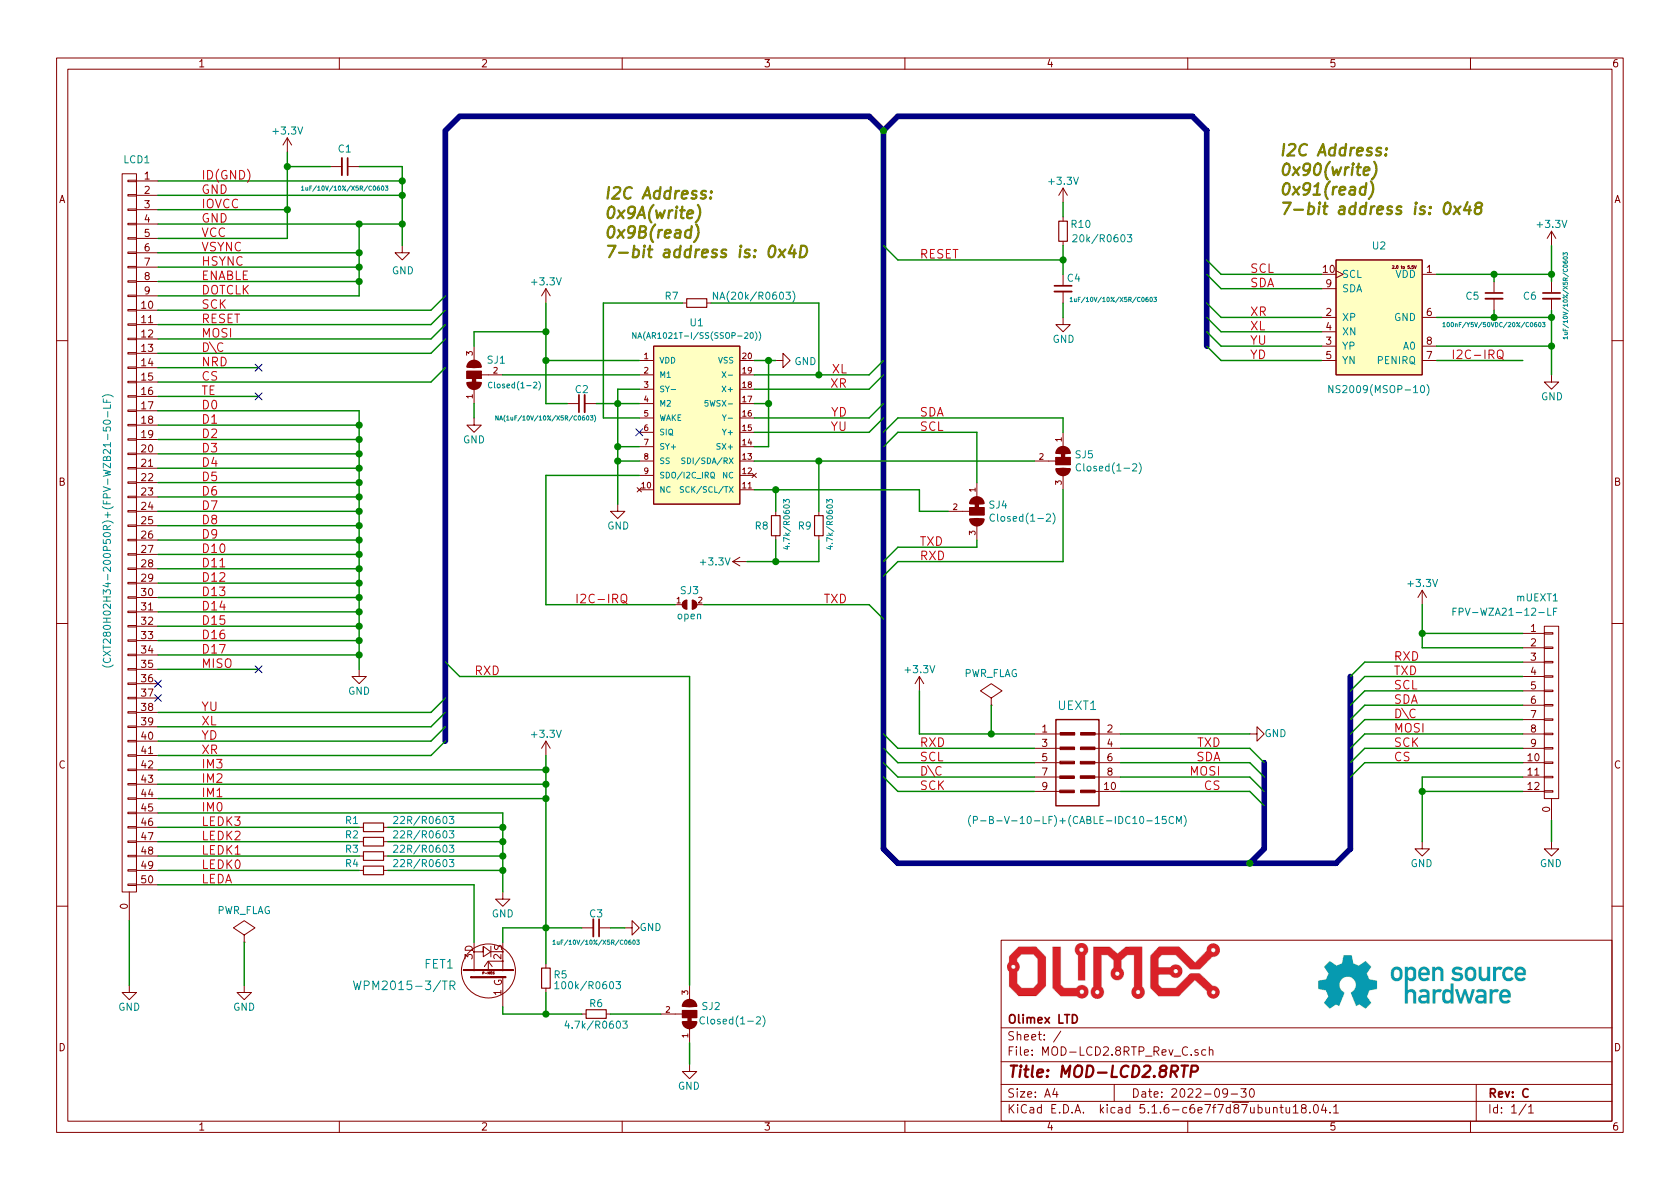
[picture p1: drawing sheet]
EESchema Schematic File Version 4
EELAYER 30 0
EELAYER END
$Descr A4 11693 8268
encoding utf-8
Sheet 1 1
Title "MOD-LCD2.8RTP"
Date "2022-09-30"
Rev "C"
Comp "Olimex LTD"
Comment1 ""
Comment2 ""
Comment3 ""
Comment4 ""
$EndDescr
Wire Wire Line
	1100 1250 2800 1250
Wire Wire Line
	2800 1350 1100 1350
Wire Wire Line
	2000 1450 1100 1450
Wire Wire Line
	1100 1550 2500 1550
Wire Wire Line
	2000 1650 1100 1650
Wire Wire Line
	1100 2450 3000 2450
Wire Wire Line
	1100 2550 1800 2550
Wire Wire Line
	1100 2650 3000 2650
Wire Wire Line
	1100 2750 1800 2750
Wire Wire Line
	1100 2850 2500 2850
Wire Wire Line
	1100 2950 2500 2950
Wire Wire Line
	1100 3050 2500 3050
Wire Wire Line
	1100 3150 2500 3150
Wire Wire Line
	1100 3250 2500 3250
Wire Wire Line
	1100 3350 2500 3350
Wire Wire Line
	1100 3450 2500 3450
Wire Wire Line
	1100 3550 2500 3550
Wire Wire Line
	1100 3650 2500 3650
Wire Wire Line
	1100 3750 2500 3750
Wire Wire Line
	1100 3850 2500 3850
Wire Wire Line
	1100 3950 2500 3950
Wire Wire Line
	1100 4050 2500 4050
Wire Wire Line
	1100 4150 2500 4150
Wire Wire Line
	1100 4250 2500 4250
Wire Wire Line
	1100 4350 2500 4350
Wire Wire Line
	1100 4450 2500 4450
Wire Wire Line
	1100 4550 2500 4550
Wire Wire Line
	1100 4950 3000 4950
Wire Wire Line
	1100 5050 3000 5050
Wire Wire Line
	1100 5150 3000 5150
Wire Wire Line
	1100 5250 3000 5250
Wire Wire Line
	1100 5750 2500 5750
Wire Wire Line
	1100 5850 2500 5850
Wire Wire Line
	1100 5950 2500 5950
Wire Wire Line
	1100 6050 2500 6050
Wire Wire Line
	1100 6150 3300 6150
$Comp
L MOD-LCD2.8RTP_Rev_C:GND #PWR01
U 1 1
P 900 6850
F 0 "#PWR01" H 900 6600 50  0001 C CNN
F 1 "GND" H 900 6700 50  0000 C CNN
F 2 "" H 900 6850 60  0000 C CNN
F 3 "" H 900 6850 60  0000 C CNN
	1    900  6850
	1    0    0    -1  
$EndComp
Wire Wire Line
	900  6850 900  6400
Text Label 1400 1250 0    60   ~ 0
ID(GND)
Text Label 1400 1350 0    60   ~ 0
GND
Text Label 1400 1450 0    60   ~ 0
IOVCC
Text Label 1400 1550 0    60   ~ 0
GND
Text Label 1400 1650 0    60   ~ 0
VCC
Text Label 1400 1750 0    60   ~ 0
VSYNC
Text Label 1400 1850 0    60   ~ 0
HSYNC
Text Label 1400 1950 0    60   ~ 0
ENABLE
Text Label 1400 2050 0    60   ~ 0
DOTCLK
Text Label 1400 2450 0    60   ~ 0
D\C
Text Label 1400 2250 0    60   ~ 0
RESET
Text Label 1400 2350 0    60   ~ 0
MOSI
Text Label 1400 2150 0    60   ~ 0
SCK
Text Label 1400 2550 0    60   ~ 0
NRD
Text Label 1400 2650 0    60   ~ 0
CS
Text Label 1400 2750 0    60   ~ 0
TE
Text Label 1400 2850 0    60   ~ 0
D0
Text Label 1400 2950 0    60   ~ 0
D1
Text Label 1400 3050 0    60   ~ 0
D2
Text Label 1400 3150 0    60   ~ 0
D3
Text Label 1400 3250 0    60   ~ 0
D4
Text Label 1400 3350 0    60   ~ 0
D5
Text Label 1400 3450 0    60   ~ 0
D6
Text Label 1400 3550 0    60   ~ 0
D7
Text Label 1400 3650 0    60   ~ 0
D8
Text Label 1400 3750 0    60   ~ 0
D9
Text Label 1400 3850 0    60   ~ 0
D10
Text Label 1400 3950 0    60   ~ 0
D11
Text Label 1400 4050 0    60   ~ 0
D12
Text Label 1400 4150 0    60   ~ 0
D13
Text Label 1400 4250 0    60   ~ 0
D14
Text Label 1400 4350 0    60   ~ 0
D15
Text Label 1400 4450 0    60   ~ 0
D16
Text Label 1400 4550 0    60   ~ 0
D17
Text Label 1400 4650 0    60   ~ 0
MISO
NoConn ~ 1100 4750
NoConn ~ 1100 4850
Text Label 1400 4950 0    60   ~ 0
YU
Text Label 1400 5050 0    60   ~ 0
XL
Text Label 1400 5150 0    60   ~ 0
YD
Text Label 1400 5250 0    60   ~ 0
XR
Text Label 1400 5350 0    60   ~ 0
IM3
Text Label 1400 5450 0    60   ~ 0
IM2
Text Label 1400 5550 0    60   ~ 0
IM1
Text Label 1400 5650 0    60   ~ 0
IM0
Text Label 1400 5750 0    60   ~ 0
LEDK3
Text Label 1400 5850 0    60   ~ 0
LEDK2
Text Label 1400 5950 0    60   ~ 0
LEDK1
Text Label 1400 6050 0    60   ~ 0
LEDK0
Text Label 1400 6150 0    60   ~ 0
LEDA
Connection ~ 2800 1350
Wire Wire Line
	2000 1050 2000 1150
Connection ~ 2000 1450
$Comp
L MOD-LCD2.8RTP_Rev_C:+3.3V #PWR04
U 1 1
P 2000 1050
F 0 "#PWR04" H 2000 900 50  0001 C CNN
F 1 "+3.3V" H 2000 1200 50  0000 C CNN
F 2 "" H 2000 1050 60  0000 C CNN
F 3 "" H 2000 1050 60  0000 C CNN
	1    2000 1050
	1    0    0    -1  
$EndComp
$Comp
L MOD-LCD2.8RTP_Rev_C:GND #PWR05
U 1 1
P 2800 1700
F 0 "#PWR05" H 2800 1450 50  0001 C CNN
F 1 "GND" H 2805 1527 50  0000 C CNN
F 2 "" H 2800 1700 60  0000 C CNN
F 3 "" H 2800 1700 60  0000 C CNN
	1    2800 1700
	1    0    0    -1  
$EndComp
Connection ~ 2800 1550
$Comp
L MOD-LCD2.8RTP_Rev_C:C_Small C1
U 1 1
P 2400 1150
F 0 "C1" V 2275 1150 50  0000 C CNN
F 1 "1uF/10V/10%/X5R/C0603" V 2550 1150 30  0000 C CNN
F 2 "OLIMEX_RLC-FP:C_0603_5MIL_DWS" H 2400 1150 60  0001 C CNN
F 3 "" H 2400 1150 60  0000 C CNN
	1    2400 1150
	0    1    1    0   
$EndComp
Wire Wire Line
	2300 1150 2000 1150
Connection ~ 2000 1150
Wire Wire Line
	2500 1150 2800 1150
Connection ~ 2800 1250
Wire Wire Line
	2500 2050 2500 1950
Connection ~ 2500 1950
Connection ~ 2500 1850
Connection ~ 2500 1550
Connection ~ 2500 1750
Wire Wire Line
	1100 4650 1800 4650
Wire Wire Line
	1100 2150 3000 2150
Wire Wire Line
	1100 2250 3000 2250
Wire Wire Line
	1100 2350 3000 2350
NoConn ~ 1800 2550
NoConn ~ 1800 2750
Wire Wire Line
	3800 5250 3800 5350
Connection ~ 3800 5350
Connection ~ 3800 5450
Connection ~ 3800 5550
$Comp
L MOD-LCD2.8RTP_Rev_C:+3.3V #PWR09
U 1 1
P 3800 5250
F 0 "#PWR09" H 3800 5100 50  0001 C CNN
F 1 "+3.3V" H 3800 5400 50  0000 C CNN
F 2 "" H 3800 5250 60  0000 C CNN
F 3 "" H 3800 5250 60  0000 C CNN
	1    3800 5250
	1    0    0    -1  
$EndComp
$Comp
L MOD-LCD2.8RTP_Rev_C:R_Small R2
U 1 1
P 2600 5850
F 0 "R2" V 2550 5700 50  0000 C CNN
F 1 "22R/R0603" V 2550 6200 50  0000 C CNN
F 2 "OLIMEX_RLC-FP:R_0603_5MIL_DWS" H 2600 5850 60  0001 C CNN
F 3 "" H 2600 5850 60  0000 C CNN
	1    2600 5850
	0    1    1    0   
$EndComp
$Comp
L MOD-LCD2.8RTP_Rev_C:R_Small R3
U 1 1
P 2600 5950
F 0 "R3" V 2550 5800 50  0000 C CNN
F 1 "22R/R0603" V 2550 6300 50  0000 C CNN
F 2 "OLIMEX_RLC-FP:R_0603_5MIL_DWS" H 2600 5950 60  0001 C CNN
F 3 "" H 2600 5950 60  0000 C CNN
	1    2600 5950
	0    1    1    0   
$EndComp
$Comp
L MOD-LCD2.8RTP_Rev_C:R_Small R4
U 1 1
P 2600 6050
F 0 "R4" V 2550 5900 50  0000 C CNN
F 1 "22R/R0603" V 2550 6400 50  0000 C CNN
F 2 "OLIMEX_RLC-FP:R_0603_5MIL_DWS" H 2600 6050 60  0001 C CNN
F 3 "" H 2600 6050 60  0000 C CNN
	1    2600 6050
	0    1    1    0   
$EndComp
Wire Wire Line
	3500 6050 2700 6050
Wire Wire Line
	2700 5750 3500 5750
Wire Wire Line
	2700 5850 3500 5850
Wire Wire Line
	3500 5950 2700 5950
Wire Wire Line
	3500 5750 3500 5850
$Comp
L MOD-LCD2.8RTP_Rev_C:GND #PWR07
U 1 1
P 3500 6200
F 0 "#PWR07" H 3500 5950 50  0001 C CNN
F 1 "GND" H 3500 6050 50  0000 C CNN
F 2 "" H 3500 6200 60  0000 C CNN
F 3 "" H 3500 6200 60  0000 C CNN
	1    3500 6200
	1    0    0    -1  
$EndComp
Connection ~ 3500 5850
Connection ~ 3500 5950
Connection ~ 3500 6050
Wire Wire Line
	1100 1750 2500 1750
Wire Wire Line
	1100 1850 2500 1850
Wire Wire Line
	1100 1950 2500 1950
Wire Wire Line
	1100 2050 2500 2050
Wire Wire Line
	3800 6900 3800 7050
$Comp
L MOD-LCD2.8RTP_Rev_C:R_Small R6
U 1 1
P 4150 7050
F 0 "R6" V 4075 7050 50  0000 C CNN
F 1 "4.7k/R0603" V 4225 7050 50  0000 C CNN
F 2 "OLIMEX_RLC-FP:R_0603_5MIL_DWS" H 4150 7050 60  0001 C CNN
F 3 "" H 4150 7050 60  0000 C CNN
	1    4150 7050
	0    1    1    0   
$EndComp
$Comp
L MOD-LCD2.8RTP_Rev_C:R_Small R5
U 1 1
P 3800 6800
F 0 "R5" H 3850 6825 50  0000 L CNN
F 1 "100k/R0603" H 3850 6750 50  0000 L CNN
F 2 "OLIMEX_RLC-FP:R_0603_5MIL_DWS" H 3800 6800 60  0001 C CNN
F 3 "" H 3800 6800 60  0000 C CNN
	1    3800 6800
	1    0    0    -1  
$EndComp
Connection ~ 3800 7050
Wire Wire Line
	3500 6550 3500 6450
Wire Wire Line
	3500 6450 3800 6450
Connection ~ 3800 6450
Entry Wire Line
	3000 5250 3100 5150
Entry Wire Line
	3000 5150 3100 5050
Entry Wire Line
	3000 5050 3100 4950
Entry Wire Line
	3000 4950 3100 4850
Entry Wire Line
	3000 2450 3100 2350
Entry Wire Line
	3000 2350 3100 2250
Entry Wire Line
	3000 2250 3100 2150
Wire Wire Line
	4800 4700 4800 6850
Wire Wire Line
	4250 6450 4350 6450
$Comp
L MOD-LCD2.8RTP_Rev_C:GND #PWR010
U 1 1
P 4350 6450
F 0 "#PWR010" H 4350 6200 50  0001 C CNN
F 1 "GND" V 4350 6350 50  0000 R CNN
F 2 "" H 4350 6450 60  0000 C CNN
F 3 "" H 4350 6450 60  0000 C CNN
	1    4350 6450
	0    -1   -1   0   
$EndComp
Entry Wire Line
	3000 2650 3100 2550
Wire Wire Line
	2800 1150 2800 1250
Wire Wire Line
	2800 1350 2800 1550
Wire Wire Line
	2000 1450 2000 1650
Wire Wire Line
	2800 1550 2800 1700
Wire Wire Line
	2000 1150 2000 1450
Wire Wire Line
	2800 1250 2800 1350
Wire Wire Line
	2500 1950 2500 1850
Wire Wire Line
	2500 1850 2500 1750
Wire Wire Line
	2500 1550 2800 1550
Wire Wire Line
	2500 1750 2500 1550
Wire Wire Line
	3800 5350 3800 5450
Wire Wire Line
	3800 5450 3800 5550
Wire Wire Line
	3800 5550 3800 6450
Wire Wire Line
	3500 5850 3500 5950
Wire Wire Line
	3500 5950 3500 6050
Wire Wire Line
	3500 6050 3500 6200
Wire Wire Line
	3800 7050 4050 7050
Wire Wire Line
	3800 6450 4050 6450
Wire Wire Line
	3800 6450 3800 6700
$Comp
L MOD-LCD2.8RTP_Rev_C:AR1021T-I_SS(SSOP-20) U1
U 1 1
P 4850 2900
F 0 "U1" H 4850 3565 50  0000 C CNN
F 1 "NA(AR1021T-I/SS(SSOP-20))" H 4850 3474 40  0000 C CNN
F 2 "OLIMEX_IC-FP:SSOP-20W" H 4850 2900 50  0001 C CNN
F 3 "" H 4850 2900 50  0001 C CNN
	1    4850 2900
	1    0    0    -1  
$EndComp
Text Label 5900 3000 2    60   ~ 0
YU
Text Label 5900 2600 2    60   ~ 0
XL
Text Label 5900 2900 2    60   ~ 0
YD
Text Label 5900 2700 2    60   ~ 0
XR
$Comp
L MOD-LCD2.8RTP_Rev_C:+3.3V #PWR08
U 1 1
P 3800 2100
F 0 "#PWR08" H 3800 1950 50  0001 C CNN
F 1 "+3.3V" H 3800 2250 50  0000 C CNN
F 2 "" H 3800 2100 60  0000 C CNN
F 3 "" H 3800 2100 60  0000 C CNN
	1    3800 2100
	-1   0    0    -1  
$EndComp
Wire Wire Line
	3800 2100 3800 2300
Wire Wire Line
	3800 2500 4450 2500
Wire Wire Line
	5250 2500 5350 2500
$Comp
L MOD-LCD2.8RTP_Rev_C:GND #PWR014
U 1 1
P 5400 2500
F 0 "#PWR014" H 5400 2250 50  0001 C CNN
F 1 "GND" V 5405 2372 50  0000 R CNN
F 2 "" H 5400 2500 60  0000 C CNN
F 3 "" H 5400 2500 60  0000 C CNN
	1    5400 2500
	0    -1   1    0   
$EndComp
$Comp
L MOD-LCD2.8RTP_Rev_C:GND #PWR011
U 1 1
P 4300 3500
F 0 "#PWR011" H 4300 3250 50  0001 C CNN
F 1 "GND" H 4375 3350 50  0000 R CNN
F 2 "" H 4300 3500 60  0000 C CNN
F 3 "" H 4300 3500 60  0000 C CNN
	1    4300 3500
	-1   0    0    -1  
$EndComp
Wire Wire Line
	4450 2700 4300 2700
Wire Wire Line
	4450 3100 4300 3100
Connection ~ 4300 3100
Wire Wire Line
	4300 3100 4300 3200
Wire Wire Line
	4450 3200 4300 3200
Connection ~ 4300 3200
Wire Wire Line
	4300 3200 4300 3500
Wire Wire Line
	4450 3300 3800 3300
Text Label 6400 3000 0    60   ~ 0
SCL
Text Label 6400 2900 0    60   ~ 0
SDA
Wire Wire Line
	5350 2500 5350 2800
Wire Wire Line
	5350 3100 5250 3100
Connection ~ 5350 2500
Wire Wire Line
	5350 2500 5400 2500
Wire Wire Line
	5250 2800 5350 2800
Connection ~ 5350 2800
Wire Wire Line
	5350 2800 5350 3100
Wire Wire Line
	4450 2800 4300 2800
Connection ~ 4300 2800
Wire Wire Line
	4300 2800 4300 3100
$Comp
L MOD-LCD2.8RTP_Rev_C:C_Small C2
U 1 1
P 4050 2800
F 0 "C2" V 3950 2800 50  0000 C CNN
F 1 "NA(1uF/10V/10%/X5R/C0603)" V 4150 3050 30  0000 C CNN
F 2 "OLIMEX_RLC-FP:C_0603_5MIL_DWS" H 4050 2800 60  0001 C CNN
F 3 "" H 4050 2800 60  0000 C CNN
	1    4050 2800
	0    -1   1    0   
$EndComp
Wire Wire Line
	4300 2800 4150 2800
Wire Wire Line
	3800 2500 3800 2800
Wire Wire Line
	3800 2800 3950 2800
Connection ~ 3800 2500
Wire Wire Line
	5700 2600 5700 2100
Wire Wire Line
	5700 2100 4950 2100
Connection ~ 5700 2600
Wire Wire Line
	5700 2600 5250 2600
$Comp
L MOD-LCD2.8RTP_Rev_C:R_Small R7
U 1 1
P 4850 2100
F 0 "R7" V 4800 2275 50  0000 C CNN
F 1 "NA(20k/R0603)" V 4800 1700 50  0000 C CNN
F 2 "OLIMEX_RLC-FP:R_0603_5MIL_DWS" H 4850 2100 60  0001 C CNN
F 3 "" H 4850 2100 60  0000 C CNN
	1    4850 2100
	0    -1   1    0   
$EndComp
Wire Wire Line
	4750 2100 4200 2100
Wire Wire Line
	4200 2100 4200 2900
Wire Wire Line
	4200 2900 4450 2900
NoConn ~ 1800 4650
Wire Wire Line
	1100 5450 3800 5450
Wire Wire Line
	1100 5550 3800 5550
$Comp
L MOD-LCD2.8RTP_Rev_C:R_Small R8
U 1 1
P 5400 3650
F 0 "R8" H 5250 3650 50  0000 L CNN
F 1 "4.7k/R0603" V 5475 3475 40  0000 L CNN
F 2 "OLIMEX_RLC-FP:R_0603_5MIL_DWS" H 5400 3650 60  0001 C CNN
F 3 "" H 5400 3650 60  0000 C CNN
	1    5400 3650
	1    0    0    -1  
$EndComp
$Comp
L MOD-LCD2.8RTP_Rev_C:R_Small R9
U 1 1
P 5700 3650
F 0 "R9" H 5550 3650 50  0000 L CNN
F 1 "4.7k/R0603" V 5775 3475 40  0000 L CNN
F 2 "OLIMEX_RLC-FP:R_0603_5MIL_DWS" H 5700 3650 60  0001 C CNN
F 3 "" H 5700 3650 60  0000 C CNN
	1    5700 3650
	1    0    0    -1  
$EndComp
Wire Wire Line
	5400 3400 5400 3550
Connection ~ 5400 3400
Wire Wire Line
	5400 3400 5250 3400
Wire Wire Line
	5700 3200 5700 3550
Connection ~ 5700 3200
Wire Wire Line
	5700 3200 5250 3200
Wire Wire Line
	5400 3750 5400 3900
Wire Wire Line
	5400 3900 5700 3900
Wire Wire Line
	5700 3900 5700 3750
Wire Wire Line
	5400 3900 5200 3900
Connection ~ 5400 3900
$Comp
L MOD-LCD2.8RTP_Rev_C:+3.3V #PWR013
U 1 1
P 5200 3900
F 0 "#PWR013" H 5200 3750 50  0001 C CNN
F 1 "+3.3V" V 5200 4125 50  0000 C CNN
F 2 "" H 5200 3900 60  0000 C CNN
F 3 "" H 5200 3900 60  0000 C CNN
	1    5200 3900
	0    -1   1    0   
$EndComp
NoConn ~ 4450 3000
Text Label 5900 4200 2    60   ~ 0
TXD
Wire Wire Line
	3800 3300 3800 4200
Wire Wire Line
	3800 4200 4700 4200
Wire Wire Line
	4800 7250 4800 7400
$Comp
L MOD-LCD2.8RTP_Rev_C:GND #PWR012
U 1 1
P 4800 7400
F 0 "#PWR012" H 4800 7150 50  0001 C CNN
F 1 "GND" H 4875 7250 50  0000 R CNN
F 2 "" H 4800 7400 60  0000 C CNN
F 3 "" H 4800 7400 60  0000 C CNN
	1    4800 7400
	1    0    0    -1  
$EndComp
Text Label 6400 1800 0    60   ~ 0
RESET
$Comp
L MOD-LCD2.8RTP_Rev_C:R_Small R10
U 1 1
P 7400 1600
F 0 "R10" H 7275 1650 50  0000 C CNN
F 1 "20k/R0603" H 7125 1550 50  0000 C CNN
F 2 "OLIMEX_RLC-FP:R_0603_5MIL_DWS" H 7400 1600 60  0001 C CNN
F 3 "" H 7400 1600 60  0000 C CNN
	1    7400 1600
	-1   0    0    -1  
$EndComp
$Comp
L MOD-LCD2.8RTP_Rev_C:GND #PWR017
U 1 1
P 7400 2200
F 0 "#PWR017" H 7400 1950 50  0001 C CNN
F 1 "GND" H 7475 2050 50  0000 R CNN
F 2 "" H 7400 2200 60  0000 C CNN
F 3 "" H 7400 2200 60  0000 C CNN
	1    7400 2200
	-1   0    0    -1  
$EndComp
$Comp
L MOD-LCD2.8RTP_Rev_C:+3.3V #PWR016
U 1 1
P 7400 1400
F 0 "#PWR016" H 7400 1250 50  0001 C CNN
F 1 "+3.3V" H 7400 1550 50  0000 C CNN
F 2 "" H 7400 1400 60  0000 C CNN
F 3 "" H 7400 1400 60  0000 C CNN
	1    7400 1400
	-1   0    0    -1  
$EndComp
Wire Wire Line
	7400 1400 7400 1500
Wire Wire Line
	7400 1700 7400 1800
Wire Wire Line
	7400 2100 7400 2200
Connection ~ 7400 1800
Wire Wire Line
	7400 1800 7400 1900
Wire Wire Line
	2500 2850 2500 2950
Connection ~ 2500 2950
Wire Wire Line
	2500 2950 2500 3050
Connection ~ 2500 3050
Wire Wire Line
	2500 3050 2500 3150
Connection ~ 2500 3150
Wire Wire Line
	2500 3150 2500 3250
Connection ~ 2500 3250
Wire Wire Line
	2500 3250 2500 3350
Connection ~ 2500 3350
Wire Wire Line
	2500 3350 2500 3450
Connection ~ 2500 3450
Wire Wire Line
	2500 3450 2500 3550
Connection ~ 2500 3550
Wire Wire Line
	2500 3550 2500 3650
Connection ~ 2500 3650
Wire Wire Line
	2500 3650 2500 3750
Connection ~ 2500 3750
Wire Wire Line
	2500 3750 2500 3850
Connection ~ 2500 3850
Wire Wire Line
	2500 3850 2500 3950
Connection ~ 2500 3950
Wire Wire Line
	2500 3950 2500 4050
Connection ~ 2500 4050
Wire Wire Line
	2500 4050 2500 4150
Connection ~ 2500 4150
Wire Wire Line
	2500 4150 2500 4250
Connection ~ 2500 4250
Wire Wire Line
	2500 4250 2500 4350
Connection ~ 2500 4350
Wire Wire Line
	2500 4350 2500 4450
Connection ~ 2500 4450
Wire Wire Line
	2500 4450 2500 4550
$Comp
L MOD-LCD2.8RTP_Rev_C:GND #PWR020
U 1 1
P 9900 5850
F 0 "#PWR020" H 9900 5600 50  0001 C CNN
F 1 "GND" H 9975 5700 50  0000 R CNN
F 2 "" H 9900 5850 60  0000 C CNN
F 3 "" H 9900 5850 60  0000 C CNN
	1    9900 5850
	1    0    0    -1  
$EndComp
$Comp
L MOD-LCD2.8RTP_Rev_C:+3.3V #PWR019
U 1 1
P 9900 4200
F 0 "#PWR019" H 9900 4050 50  0001 C CNN
F 1 "+3.3V" H 9900 4350 50  0000 C CNN
F 2 "" H 9900 4200 60  0000 C CNN
F 3 "" H 9900 4200 60  0000 C CNN
	1    9900 4200
	1    0    0    -1  
$EndComp
Wire Wire Line
	4300 2700 4300 2800
Wire Wire Line
	3500 2600 4450 2600
$Comp
L MOD-LCD2.8RTP_Rev_C:SJ2W_Closed(1-2) SJ1
U 1 1
P 3300 2600
F 0 "SJ1" H 3075 2500 50  0000 L CNN
F 1 "Closed(1-2)" H 2825 2675 40  0000 L CNN
F 2 "OLIMEX_Jumpers-FP:SJ_2_SMALL_12_TIED" H 3330 2750 20  0001 C CNN
F 3 "" H 3300 2600 60  0000 C CNN
	1    3300 2600
	-1   0    0    1   
$EndComp
$Comp
L MOD-LCD2.8RTP_Rev_C:GND #PWR06
U 1 1
P 3300 2900
F 0 "#PWR06" H 3300 2650 50  0001 C CNN
F 1 "GND" H 3300 2750 50  0000 C CNN
F 2 "" H 3300 2900 60  0000 C CNN
F 3 "" H 3300 2900 60  0000 C CNN
	1    3300 2900
	1    0    0    -1  
$EndComp
Wire Wire Line
	3300 2800 3300 2900
Wire Wire Line
	3300 2400 3300 2300
Wire Wire Line
	3300 2300 3800 2300
Connection ~ 3800 2300
Wire Wire Line
	3800 2300 3800 2500
$Comp
L MOD-LCD2.8RTP_Rev_C:SJ2W_Closed(1-2) SJ5
U 1 1
P 7400 3200
F 0 "SJ5" H 7479 3246 50  0000 L CNN
F 1 "Closed(1-2)" H 7479 3155 50  0000 L CNN
F 2 "OLIMEX_Jumpers-FP:SJ_2_SMALL_12_TIED" H 7430 3350 20  0001 C CNN
F 3 "" H 7400 3200 60  0000 C CNN
	1    7400 3200
	1    0    0    -1  
$EndComp
$Comp
L MOD-LCD2.8RTP_Rev_C:SJ2W_Closed(1-2) SJ4
U 1 1
P 6800 3550
F 0 "SJ4" H 6879 3596 50  0000 L CNN
F 1 "Closed(1-2)" H 6879 3505 50  0000 L CNN
F 2 "OLIMEX_Jumpers-FP:SJ_2_SMALL_12_TIED" H 6830 3700 20  0001 C CNN
F 3 "" H 6800 3550 60  0000 C CNN
	1    6800 3550
	1    0    0    -1  
$EndComp
Wire Wire Line
	6800 3350 6800 3000
Wire Wire Line
	7400 3000 7400 2900
Wire Wire Line
	5700 3200 7200 3200
Wire Wire Line
	6400 3400 6400 3550
Wire Wire Line
	6400 3550 6600 3550
Wire Wire Line
	5400 3400 6400 3400
Wire Wire Line
	6800 3750 6800 3800
Wire Wire Line
	7400 3900 7400 3400
Text Label 6400 3900 0    60   ~ 0
RXD
Text Label 6400 3800 0    60   ~ 0
TXD
$Comp
L MOD-LCD2.8RTP_Rev_C:SJ2W_Closed(1-2) SJ2
U 1 1
P 4800 7050
F 0 "SJ2" H 4950 7000 50  0000 C CNN
F 1 "Closed(1-2)" H 5100 7100 50  0000 C CNN
F 2 "OLIMEX_Jumpers-FP:SJ_2_SMALL_12_TIED" H 4830 7200 20  0001 C CNN
F 3 "" H 4800 7050 60  0000 C CNN
	1    4800 7050
	1    0    0    1   
$EndComp
Wire Wire Line
	4250 7050 4600 7050
$Comp
L MOD-LCD2.8RTP_Rev_C:SJ SJ3
U 1 1
P 4800 4200
F 0 "SJ3" H 4800 4300 50  0000 C CNN
F 1 "open" H 4800 4125 50  0000 C CNN
F 2 "OLIMEX_Jumpers-FP:SJ" H 4808 4262 20  0001 C CNN
F 3 "" H 4800 4200 60  0000 C CNN
	1    4800 4200
	1    0    0    -1  
$EndComp
Wire Wire Line
	6900 4900 6900 5100
$Comp
L MOD-LCD2.8RTP_Rev_C:CONN_01X50 LCD1
U 1 1
P 900 3700
F 0 "LCD1" H 750 6300 50  0000 L CNN
F 1 "(CXT280H02H34-200P50R)+(FPV-WZB21-50-LF)" V 1050 2750 50  0000 L CNN
F 2 "OLIMEX_Connectors-FP:FPV-WZB21-50-LF" H 900 4200 50  0001 C CNN
F 3 "" H 900 4200 50  0000 C CNN
	1    900  3700
	-1   0    0    -1  
$EndComp
$Comp
L MOD-LCD2.8RTP_Rev_C:PWR_FLAG #FLG02
U 1 1
P 6900 4900
F 0 "#FLG02" H 6900 4995 50  0001 C CNN
F 1 "PWR_FLAG" H 6900 5123 50  0000 C CNN
F 2 "" H 6900 4900 60  0000 C CNN
F 3 "" H 6900 4900 60  0000 C CNN
	1    6900 4900
	1    0    0    -1  
$EndComp
$Comp
L MOD-LCD2.8RTP_Rev_C:R_Small R1
U 1 1
P 2600 5750
F 0 "R1" V 2550 5600 50  0000 C CNN
F 1 "22R/R0603" V 2550 6100 50  0000 C CNN
F 2 "OLIMEX_RLC-FP:R_0603_5MIL_DWS" H 2600 5750 60  0001 C CNN
F 3 "" H 2600 5750 60  0000 C CNN
	1    2600 5750
	0    1    1    0   
$EndComp
$Comp
L MOD-LCD2.8RTP_Rev_C:C_Small C4
U 1 1
P 7400 2000
F 0 "C4" H 7325 2075 50  0000 C CNN
F 1 "1uF/10V/10%/X5R/C0603" H 7050 1925 30  0000 C CNN
F 2 "OLIMEX_RLC-FP:C_0603_5MIL_DWS" H 7400 2000 60  0001 C CNN
F 3 "" H 7400 2000 60  0000 C CNN
	1    7400 2000
	-1   0    0    -1  
$EndComp
$Comp
L MOD-LCD2.8RTP_Rev_C:NS2009(MSOP-10) U2
U 1 1
P 9600 2200
F 0 "U2" H 9600 2700 50  0000 C CNN
F 1 "NS2009(MSOP-10)" H 9600 1700 50  0000 C CNN
F 2 "OLIMEX_IC-FP:MSOP-10_Pitch-0.5mm_3.00x3.00x1.00mm" H 9600 1650 50  0001 C CNN
F 3 "" H 9600 2200 50  0001 C CNN
	1    9600 2200
	-1   0    0    -1  
$EndComp
Text Label 6400 5400 0    60   ~ 0
D\C
Entry Wire Line
	8700 5500 8800 5600
Entry Wire Line
	8700 5400 8800 5500
Entry Wire Line
	8700 5300 8800 5400
Entry Wire Line
	8700 5200 8800 5300
Text Label 6400 5500 0    60   ~ 0
SCK
Text Label 8500 5500 2    60   ~ 0
CS
Text Label 8500 5400 2    60   ~ 0
MOSI
Text Label 8500 5200 2    60   ~ 0
TXD
Text Label 6400 5200 0    60   ~ 0
RXD
Wire Wire Line
	7800 5200 8700 5200
Text Label 8500 5300 2    60   ~ 0
SDA
Text Label 6400 5300 0    60   ~ 0
SCL
Wire Wire Line
	7800 5500 8700 5500
Wire Wire Line
	7800 5400 8700 5400
Wire Wire Line
	7800 5300 8700 5300
$Comp
L MOD-LCD2.8RTP_Rev_C:+3.3V #PWR015
U 1 1
P 6400 4800
F 0 "#PWR015" H 6400 4650 50  0001 C CNN
F 1 "+3.3V" H 6400 4950 50  0000 C CNN
F 2 "" H 6400 4800 60  0000 C CNN
F 3 "" H 6400 4800 60  0000 C CNN
	1    6400 4800
	1    0    0    -1  
$EndComp
$Comp
L MOD-LCD2.8RTP_Rev_C:GND #PWR018
U 1 1
P 8700 5100
F 0 "#PWR018" H 8700 4850 50  0001 C CNN
F 1 "GND" V 8700 5000 50  0000 R CNN
F 2 "" H 8700 5100 60  0000 C CNN
F 3 "" H 8700 5100 60  0000 C CNN
	1    8700 5100
	0    -1   -1   0   
$EndComp
Wire Wire Line
	7800 5100 8700 5100
Wire Wire Line
	6400 5100 6400 4800
Wire Wire Line
	7200 5100 6900 5100
$Comp
L MOD-LCD2.8RTP_Rev_C:BH10S UEXT1
U 1 1
P 7500 5300
F 0 "UEXT1" H 7500 5700 60  0000 C CNN
F 1 "(P-B-V-10-LF)+(CABLE-IDC10-15CM)" H 7500 4900 50  0000 C CNN
F 2 "OLIMEX_Connectors-FP:UEXTM-SMD" H 7492 5253 60  0001 C CNN
F 3 "" H 7492 5253 60  0000 C CNN
	1    7500 5300
	1    0    0    -1  
$EndComp
Wire Bus Line
	8800 5900 8700 6000
Connection ~ 8700 6000
Wire Bus Line
	8700 6000 9300 6000
Wire Bus Line
	6250 6000 8700 6000
Wire Bus Line
	9400 5900 9300 6000
Wire Wire Line
	1700 6550 1700 6850
$Comp
L MOD-LCD2.8RTP_Rev_C:PWR_FLAG #FLG01
U 1 1
P 1700 6550
F 0 "#FLG01" H 1700 6645 50  0001 C CNN
F 1 "PWR_FLAG" H 1700 6773 50  0000 C CNN
F 2 "" H 1700 6550 60  0000 C CNN
F 3 "" H 1700 6550 60  0000 C CNN
	1    1700 6550
	1    0    0    -1  
$EndComp
$Comp
L MOD-LCD2.8RTP_Rev_C:GND #PWR02
U 1 1
P 1700 6850
F 0 "#PWR02" H 1700 6600 50  0001 C CNN
F 1 "GND" H 1700 6700 50  0000 C CNN
F 2 "" H 1700 6850 60  0000 C CNN
F 3 "" H 1700 6850 60  0000 C CNN
	1    1700 6850
	1    0    0    -1  
$EndComp
Wire Bus Line
	8300 800  8400 900 
Wire Wire Line
	9200 2400 8500 2400
Wire Wire Line
	9200 2500 8500 2500
Wire Wire Line
	9200 2300 8500 2300
Wire Wire Line
	9200 2200 8500 2200
Wire Wire Line
	9200 2000 8500 2000
Wire Wire Line
	9200 1900 8500 1900
Entry Wire Line
	8400 2400 8500 2500
Entry Wire Line
	8400 2300 8500 2400
Entry Wire Line
	8400 2200 8500 2300
Entry Wire Line
	8400 2100 8500 2200
Entry Wire Line
	8400 1900 8500 2000
Entry Wire Line
	8400 1800 8500 1900
Text Label 8700 2300 0    60   ~ 0
XL
Text Label 8700 2200 0    60   ~ 0
XR
Text Label 8700 2500 0    60   ~ 0
YD
Text Label 8700 2400 0    60   ~ 0
YU
Wire Bus Line
	6250 800  8300 800 
Wire Bus Line
	6050 800  3200 800 
Wire Bus Line
	3200 800  3100 900 
Entry Wire Line
	3000 2150 3100 2050
Text Label 8700 1900 0    60   ~ 0
SCL
Text Label 8700 2000 0    60   ~ 0
SDA
$Comp
L MOD-LCD2.8RTP_Rev_C:GND #PWR023
U 1 1
P 10800 2600
F 0 "#PWR023" H 10800 2350 50  0001 C CNN
F 1 "GND" H 10875 2450 50  0000 R CNN
F 2 "" H 10800 2600 60  0000 C CNN
F 3 "" H 10800 2600 60  0000 C CNN
	1    10800 2600
	-1   0    0    -1  
$EndComp
Wire Wire Line
	10400 2150 10400 2200
Wire Wire Line
	10800 1700 10800 1900
$Comp
L MOD-LCD2.8RTP_Rev_C:C_Small C5
U 1 1
P 10400 2050
F 0 "C5" H 10550 2050 50  0000 C CNN
F 1 "100nF/Y5V/50VDC/20%/C0603" H 10400 1850 30  0000 C CNN
F 2 "OLIMEX_RLC-FP:C_0603_5MIL_DWS" H 10400 2050 60  0001 C CNN
F 3 "" H 10400 2050 60  0000 C CNN
	1    10400 2050
	-1   0    0    -1  
$EndComp
Wire Wire Line
	10000 1900 10400 1900
Wire Wire Line
	10400 1900 10400 1950
Wire Wire Line
	10000 2200 10400 2200
Wire Wire Line
	10800 2200 10800 2400
Wire Wire Line
	10000 2400 10800 2400
Connection ~ 10800 2400
Wire Wire Line
	10800 2400 10800 2600
$Comp
L MOD-LCD2.8RTP_Rev_C:+3.3V #PWR022
U 1 1
P 10800 1700
F 0 "#PWR022" H 10800 1550 50  0001 C CNN
F 1 "+3.3V" H 10800 1850 50  0000 C CNN
F 2 "" H 10800 1700 60  0000 C CNN
F 3 "" H 10800 1700 60  0000 C CNN
	1    10800 1700
	-1   0    0    -1  
$EndComp
Connection ~ 10400 1900
Wire Wire Line
	10400 1900 10800 1900
Connection ~ 10400 2200
Wire Wire Line
	10400 2200 10800 2200
Wire Wire Line
	10800 2150 10800 2200
$Comp
L MOD-LCD2.8RTP_Rev_C:C_Small C6
U 1 1
P 10800 2050
F 0 "C6" H 10950 2050 50  0000 C CNN
F 1 "1uF/10V/10%/X5R/C0603" V 10700 2050 30  0000 C CNN
F 2 "OLIMEX_RLC-FP:C_0603_5MIL_DWS" H 10800 2050 60  0001 C CNN
F 3 "" H 10800 2050 60  0000 C CNN
	1    10800 2050
	-1   0    0    -1  
$EndComp
Wire Wire Line
	10800 1900 10800 1950
Connection ~ 10800 1900
Connection ~ 10800 2200
$Comp
L MOD-LCD2.8RTP_Rev_C:C_Small C3
U 1 1
P 4150 6450
F 0 "C3" V 4050 6450 50  0000 C CNN
F 1 "1uF/10V/10%/X5R/C0603" V 4250 6450 30  0000 C CNN
F 2 "OLIMEX_RLC-FP:C_0603_5MIL_DWS" H 4150 6450 60  0001 C CNN
F 3 "" H 4150 6450 60  0000 C CNN
	1    4150 6450
	0    1    1    0   
$EndComp
Text Label 9700 4800 0    60   ~ 0
SCL
Text Label 9700 4600 0    60   ~ 0
RXD
Text Label 9700 5200 0    60   ~ 0
SCK
Entry Wire Line
	9500 4600 9400 4700
Entry Wire Line
	9500 4800 9400 4900
Entry Wire Line
	9500 5000 9400 5100
Entry Wire Line
	9500 5200 9400 5300
Text Label 9700 5000 0    60   ~ 0
D\C
Text Label 9700 4900 0    60   ~ 0
SDA
Text Label 9700 4700 0    60   ~ 0
TXD
Text Label 9700 5100 0    60   ~ 0
MOSI
Text Label 9700 5300 0    60   ~ 0
CS
Entry Wire Line
	9500 4700 9400 4800
Entry Wire Line
	9500 4900 9400 5000
Entry Wire Line
	9500 5100 9400 5200
Entry Wire Line
	9500 5300 9400 5400
Wire Wire Line
	9900 5400 9900 5500
Connection ~ 9900 5500
Wire Wire Line
	9900 5500 9900 5850
Wire Wire Line
	9900 4500 9900 4400
Connection ~ 9900 4400
Wire Wire Line
	9900 4400 9900 4200
$Comp
L MOD-LCD2.8RTP_Rev_C:CONN_01X12 mUEXT1
U 1 1
P 10800 4900
F 0 "mUEXT1" H 10550 5650 50  0000 L CNN
F 1 "FPV-WZA21-12-LF" H 10100 5550 50  0000 L CNN
F 2 "OLIMEX_Connectors-FP:FPV-WZB21-12-LF" H 10888 4676 50  0001 L CNN
F 3 "" H 10800 3800 50  0000 C CNN
	1    10800 4900
	1    0    0    -1  
$EndComp
Wire Wire Line
	10800 5700 10800 5850
$Comp
L MOD-LCD2.8RTP_Rev_C:GND #PWR021
U 1 1
P 10800 5850
F 0 "#PWR021" H 10800 5600 50  0001 C CNN
F 1 "GND" H 10875 5700 50  0000 R CNN
F 2 "" H 10800 5850 60  0000 C CNN
F 3 "" H 10800 5850 60  0000 C CNN
	1    10800 5850
	1    0    0    -1  
$EndComp
Wire Wire Line
	10600 4400 9900 4400
Wire Wire Line
	10600 5300 9500 5300
Wire Wire Line
	10600 5400 9900 5400
Wire Wire Line
	10600 5500 9900 5500
Wire Wire Line
	10600 4500 9900 4500
Wire Wire Line
	9500 4600 10600 4600
Wire Wire Line
	10600 4700 9500 4700
Wire Wire Line
	10600 4800 9500 4800
Wire Wire Line
	10600 4900 9500 4900
Wire Wire Line
	10600 5000 9500 5000
Wire Wire Line
	10600 5100 9500 5100
Wire Wire Line
	10600 5200 9500 5200
$Comp
L MOD-LCD2.8RTP_Rev_C:P-MOS+DIOD FET1
U 1 1
P 3400 6750
F 0 "FET1" H 2950 6800 60  0000 L CNN
F 1 "WPM2015-3/TR" H 2450 6650 60  0000 L CNN
F 2 "OLIMEX_Transistors-FP:SOT23" H 3616 6619 60  0001 L CNN
F 3 "" H 3400 6750 60  0000 C CNN
	1    3400 6750
	1    0    0    -1  
$EndComp
Wire Wire Line
	3500 7050 3500 7000
Wire Wire Line
	3500 7050 3800 7050
Text Notes 8900 1500 0    80   Italic 16
I2C Address: \n0x90(write)\n0x91(read)\n7-bit address is: 0x48
Wire Wire Line
	6050 2600 5700 2600
Wire Wire Line
	6050 2900 5250 2900
Wire Wire Line
	5250 2700 6050 2700
Wire Wire Line
	5250 3000 6050 3000
Wire Wire Line
	6800 3000 6250 3000
Wire Wire Line
	7400 2900 6250 2900
Wire Wire Line
	4900 4200 6050 4200
Wire Wire Line
	6250 1800 7400 1800
Wire Wire Line
	6250 3900 7400 3900
Wire Wire Line
	6800 3800 6250 3800
Wire Bus Line
	6150 5900 6250 6000
Wire Bus Line
	6150 900  6050 800 
Wire Bus Line
	6250 800  6150 900 
Entry Wire Line
	6150 2500 6050 2600
Entry Wire Line
	6150 2800 6050 2900
Entry Wire Line
	6150 2600 6050 2700
Entry Wire Line
	6150 2900 6050 3000
Entry Wire Line
	6250 3000 6150 3100
Entry Wire Line
	6250 2900 6150 3000
Entry Wire Line
	6050 4200 6150 4300
Entry Wire Line
	6250 1800 6150 1700
Entry Wire Line
	6250 3900 6150 4000
Entry Wire Line
	6250 3800 6150 3900
Wire Wire Line
	7200 5300 6250 5300
Wire Wire Line
	7200 5400 6250 5400
Wire Wire Line
	7200 5500 6250 5500
Wire Wire Line
	6250 5200 7200 5200
Entry Wire Line
	6150 5100 6250 5200
Entry Wire Line
	6150 5200 6250 5300
Entry Wire Line
	6150 5300 6250 5400
Entry Wire Line
	6150 5400 6250 5500
Connection ~ 6150 900 
Wire Wire Line
	1100 5350 3800 5350
Connection ~ 6900 5100
Wire Wire Line
	6900 5100 6400 5100
Wire Wire Line
	3500 5750 3500 5650
Connection ~ 3500 5750
Wire Wire Line
	3500 5650 1100 5650
Text Notes 4200 1800 0    80   Italic 16
I2C Address: \n0x9A(write)\n0x9B(read)\n7-bit address is: 0x4D
Wire Wire Line
	2500 4550 2500 4650
$Comp
L MOD-LCD2.8RTP_Rev_C:GND #PWR0101
U 1 1
P 2500 4650
F 0 "#PWR0101" H 2500 4400 50  0001 C CNN
F 1 "GND" H 2500 4500 50  0000 C CNN
F 2 "" H 2500 4650 60  0000 C CNN
F 3 "" H 2500 4650 60  0000 C CNN
	1    2500 4650
	1    0    0    -1  
$EndComp
Connection ~ 2500 4550
Text Label 3300 4700 0    60   ~ 0
RXD
Wire Wire Line
	3200 4700 4800 4700
Entry Wire Line
	3100 4600 3200 4700
Wire Wire Line
	3300 6150 3300 6550
Text Label 4000 4200 0    60   ~ 0
I2C-IRQ
Text Label 10100 2500 0    60   ~ 0
I2C-IRQ
Wire Wire Line
	10000 2500 10600 2500
Wire Bus Line
	8800 5300 8800 5900
Wire Bus Line
	8400 900  8400 2400
Wire Bus Line
	9400 4700 9400 5900
Wire Bus Line
	3100 900  3100 5150
Wire Bus Line
	6150 900  6150 5900
$EndSCHEMATC
